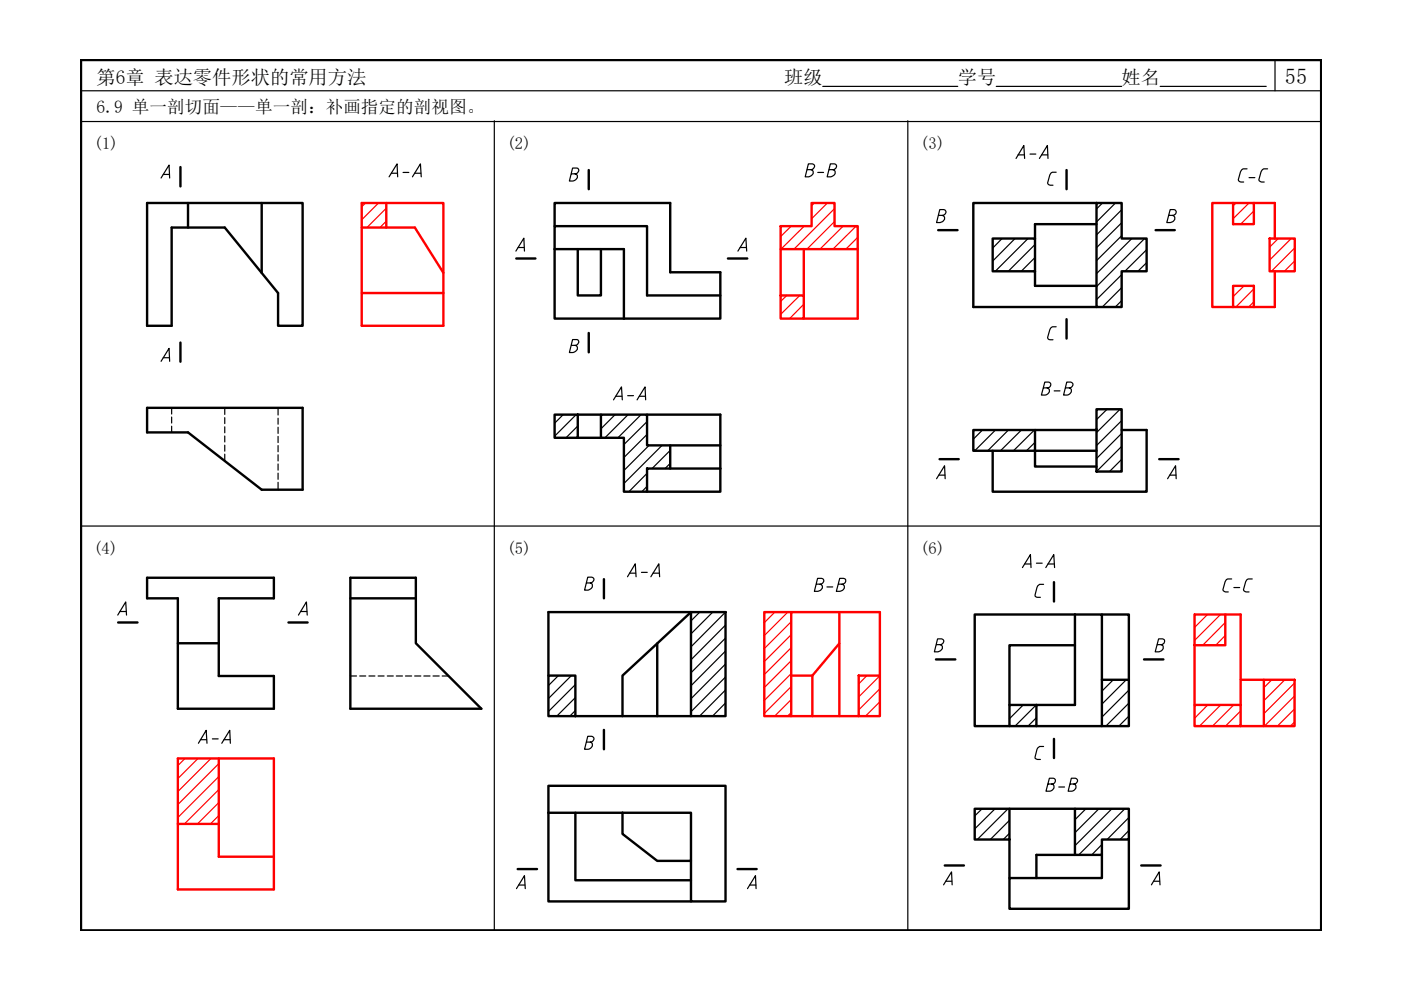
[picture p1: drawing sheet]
<svg xmlns="http://www.w3.org/2000/svg" width="297mm" height="210mm" viewBox="0 0 297 210" stroke-linecap="round" stroke-linejoin="round" font-family="sans-serif">
<!-- layer: 0 -->
<path d="M17.2 12.7h262.9v184.6h-262.9z" fill="none" stroke="#000" stroke-width=".51"/>
<path d="M17.2 19.2h262.9M174.4 18.3h28.7M211.2 18.3h26.6M246 18.3h22.5M270.3 12.7v6.5M17.2 25.8h262.9M104.8 25.8v171.5M192.5 25.8v171.5M17.2 111.5h262.9" fill="none" stroke="#000" stroke-width=".25"/>
<g fill="none" stroke="#000" stroke-width=".51">
<path d="M38.3 35.4v4.1M124.8 36.1v4M226.1 36.1v4M31.2 43h33v26.1h-5.2v-7l-11.3-13.9h-11.3v20.9h-5.2zM39.9 43v5.2M55.5 43v14.9M109.5 54.8h4M117.6 47.9v-4.9h24.5v14.7h10.6v9.8h-20.4M117.6 52.8v-4.9h19.6v14.7h15.5M117.6 52.8v14.7h14.7M117.6 52.8h14.7v14.7M122.5 52.8v9.8h4.9v-9.8"/>
<path d="M154.3 54.8h4.1M198.9 48.8h4.1M219.4 57.5v-6.9h-8.9v6.9h8.9v3.1h13.1M232.5 43h5.3v7.6h5.3v6.9h-5.3v7.6h-5.3zM232.5 43h-26.1v22.1h26.1M232.5 47.5h-13.1v3.1M245 48.8h4.1M38.3 72.6v4.1M124.8 70.6v4.1M226.1 67.7v4.1M31.2 86.5h33v17.3h-8.7l-15.6-12.1h-8.7zM117.6 87.9h4.9v4.9h-4.9z"/>
<path d="M122.5 92.8h4.9M122.5 87.9h4.9M127.4 87.9h9.8v6.5h4.9v4.9h-4.9v5h-4.9v-11.5h-4.9zM137.2 87.9h15.5v11.4M142.1 99.3h10.6M142.1 94.4h10.6M152.7 99.3v5h-15.5M199.2 97.4h4.1M206.4 91.2h13v4.4h-13zM219.4 91.2h13.1M232.5 86.8h5.3v13.2h-5.3zM232.5 95.6h-13.1v3.3h13.1"/>
<path d="M237.8 91.2h5.3v13.1h-32.6v-8.7M245.8 97.4h4.1M25 132h4.2M31.2 122.5h26.9v4.4h-11.7v16.4h11.7v7h-20.4v-23.4h-6.5zM37.7 136.4h8.7M61.2 132h4M74.3 122.5h13.9v13.9l13.9 13.9h-27.8zM74.3 126.9h13.9M128 122.8v4.1M139.3 136.4v15.4h7.2M146.5 129.8h7.3v22h-7.3zM198.4 139.8h4.2"/>
<path d="M223.5 123.4v4.1M227.9 130.3v19.2h-8.2v4.5h-5.7v-4.5h5.7M227.9 136.8h-13.9v12.7M227.9 130.3h5.7v13.8M227.9 130.3h-21.2v23.7h7.3M233.6 130.3h5.7v13.8M242.6 139.8h4.1M116.3 143.2h5.7v8.6h-5.7zM116.3 143.2v-13.4h30.2l-14.5 13.4v8.6M122 151.8h17.3M128 154.8v4.1M219.7 154h13.9"/>
<path d="M223.5 156.7v4M233.6 144.1h5.7v9.9h-5.7zM116.3 172.3h30.2v10.2h-7.2l-7.3-5.7v-4.5M116.3 172.3v-5.7h37.5v24.5h-7.3v-8.6M116.3 172.3v18.8h30.2M122 172.3v14.3h24.5M206.7 171.5h7.3v6.5h-7.3zM214 171.5h13.9M214 178v8.2M227.9 171.5h11.4v6.5h-5.7v3.3h-5.7zM239.3 178v14.7h-25.3v-6.5h19.6v-4.9M109.8 184.3h4.1"/>
<path d="M156.4 184.3h4M200.3 183.5h4.1M227.9 181.3h-8.2v4.9M242 183.5h4.1"/>
</g>
<g fill="none" stroke="#000" stroke-width=".25">
<path d="M34.1 37.7l1.7-2.7 .2 2.7M34.6 37h1.3M121.2 36.9h.9l.3-.2a.63 .63 0 0 0 .1-1l-1.1-.1-.7 2.8a1.48 1.48 0 0 0 1.7-.7v-.5l-.5-.3M223.9 36.5l-1 .1-.3 .5-.5 1.7 .3 .4 .9 .1M109.4 53.2l1.7-2.7 .1 2.7M109.8 52.5h1.3M156.4 53.2l1.7-2.7 .2 2.7M156.9 52.5h1.3M199 45.7h.9a.73 .73 0 0 0 .6-1l-.4-.3h-.9l-.6 2.8a1.61 1.61 0 0 0 1.7-.7v-.5l-.5-.3M212.5 50.6l-2 2M215.2 50.6l-4.7 4.8M218 50.6l-7 6.9"/>
<path d="M219.4 51.8l-5.6 5.7M219.4 54.6l-2.9 2.9M219.4 57.3l-.1 .2M233.8 43l-1.3 1.3M236.5 43l-4 4.1M237.8 44.5l-5.3 5.3M237.8 47.2l-5.3 5.3M237.8 50l-5.3 5.3M237.8 58.2l-5.3 5.3M240 50.6l-7.5 7.4M242.7 50.6l-10.2 10.2M243.1 52.9l-4.6 4.6"/>
<path d="M243.1 55.7l-1.9 1.8M247.8 45.7h1a.62 .62 0 0 0 .6-.6 .62 .62 0 0 0-.5-.7h-.8l-.7 2.8a1.54 1.54 0 0 0 1.7-.7v-.5l-.5-.3M34.1 76.6l1.7-2.7 .2 2.7M34.6 75.8h1.3M121.2 73.2h.9l.3-.1a.63 .63 0 0 0 .1-1.1h-1.1l-.7 2.7a1.54 1.54 0 0 0 1.7-.6v-.5l-.5-.4M223.9 69.3h-.8l-.4 .3-.6 2 .3 .4h.9M237.8 61l-4.1 4.1M237.8 63.7l-1.3 1.4M119.4 87.9l-1.8 1.8M122.2 87.9l-4.6 4.6M122.5 90.3l-2.5 2.5M130.4 87.9l-3 3"/>
<path d="M133.2 87.9l-4.9 4.9M135.9 87.9l-4.9 4.9M137.2 89.4l-4.9 4.9M137.2 92.1l-4.9 4.9M137.6 94.4l-5.3 5.4M140.4 94.4l-8.1 8.1M142.1 95.5l-3.9 3.8M142.1 98.2l-1.1 1.1M208.3 91.2l-1.9 1.9M211.1 91.2l-4.4 4.4M213.8 91.2l-4.4 4.4M216.6 91.2l-4.5 4.4"/>
<path d="M219.3 91.2l-4.4 4.4M219.4 93.8l-1.8 1.8M234.7 86.8l-2.2 2.2M237.5 86.8l-5 4.9M237.8 89.2l-5.3 5.3M237.8 91.9l-5.3 5.3M237.8 94.6l-5.3 5.4M237.8 97.4l-2.6 2.6M137.2 100.4l-3.9 3.9M137.2 103.1l-1.1 1.2M198.6 101.5l1.7-2.8 .1 2.8M199 100.7h1.3"/>
<path d="M247.6 101.5l1.6-2.8 .2 2.8M248 100.7h1.3M25 130.4l1.7-2.8 .1 2.8M25.4 129.7h1.3M63.3 130.4l1.7-2.8 .1 2.8M63.7 129.7h1.4M124.4 123.6h.9a.62 .62 0 0 0 .6-.5 .62 .62 0 0 0-.4-.7h-.9l-.7 2.7a1.51 1.51 0 0 0 1.7-.7v-.4l-.4-.4M148.4 129.8l-1.9 1.8M151.1 129.8l-4.6 4.6M153.8 129.8l-7.3 7.3M153.8 132.5l-7.3 7.4M153.8 135.3l-7.3 7.3"/>
<path d="M153.8 138l-7.3 7.4M198.6 136.7h.9a.75 .75 0 0 0 .5-1l-.4-.2h-.8l-.7 2.7a1.61 1.61 0 0 0 1.7-.7v-.4l-.5-.4M221.3 123.9h-.9l-.4 .3-.6 2 .1 .2 .2 .2h.9M245.4 136.7h.9a.63 .63 0 0 0 .6-.6 .63 .63 0 0 0-.4-.6h-.9l-.7 2.7a1.54 1.54 0 0 0 1.7-.7l-.1-.7-.3-.1M118.4 143.2l-2.1 2.2M121.1 143.2l-4.8 4.9M122 145.1l-5.7 5.8M122 147.9l-3.9 3.9M122 150.7l-1.2 1.1M124.4 157.3h.9a.62 .62 0 0 0 .6-.5 .62 .62 0 0 0-.4-.7h-.9l-.7 2.8a1.37 1.37 0 0 0 1.7-.7v-.5l-.4-.4M153.8 140.8l-7.3 7.4M153.8 143.5l-7.3 7.4"/>
<path d="M153.8 146.3l-5.5 5.5M153.8 149l-2.7 2.8M153.8 151.8h.1M214.2 149.5l-.2 .1M216.9 149.5l-2.9 2.9M219.7 149.5l-4.5 4.5M219.7 152.2l-1.7 1.8M221.3 158.3h-.9l-.4 .3-.6 2 .1 .2 .2 .1 .9 .1M236 144.1l-2.4 2.4M238.8 144.1l-5.2 5.2M239.3 146.3l-5.7 5.7M239.3 149.1l-4.8 4.9"/>
<path d="M239.3 151.8l-2.1 2.2M208.2 171.5l-1.5 1.5M211 171.5l-4.3 4.3M213.7 171.5l-6.5 6.5M214 173.9l-4 4.1M214 176.7l-1.3 1.3M230.2 171.5l-2.3 2.3M233 171.5l-5.1 5.1M233.6 179.1l-2.1 2.2M235.7 171.5l-7.8 7.8M238.5 171.5l-9.8 9.8M239.3 173.3l-4.6 4.7"/>
<path d="M239.3 176.1l-1.8 1.9M109.5 188.4l1.7-2.7 .2 2.7M110 187.6h1.3M158.5 188.4l1.7-2.7 .1 2.7M158.9 187.6h1.4M200.1 187.6l1.6-2.7 .2 2.7M200.5 186.8h1.3M244.1 187.6l1.7-2.7 .1 2.7M244.6 186.8h1.3"/>
</g>
<g fill="none" stroke="#000" stroke-width=".25">
<path d="M36.4 86.5v1.3M36.4 88.4v1.3M36.4 90.4v1.3M47.7 86.5v1.4M47.7 88.5v1.3M47.7 90.5v1.3M47.7 92.4v1.3M47.7 94.4v1.3M47.7 96.3v1.4M59 86.5v1.5M59 88.7v1.2M59 90.6v1.3"/>
<path d="M59 92.5v1.3M59 94.5v1.3M59 96.4v1.3M59 98.4v1.3M59 100.3v1.3M59 102.3v1.5M74.3 143.3h1.3M76.3 143.3h1.2M78.2 143.3h1.3M80.2 143.3h1.2M82.1 143.3h1.3M84 143.3h1.3"/>
<path d="M86 143.3h1.3M87.9 143.3h1.3M89.9 143.3h1.3M91.8 143.3h1.3M93.8 143.3h1.3"/>
</g>
<circle cx="232.5" cy="91.2" r=".25" fill="#000"/>
<!-- layer: 0 -->
<path d="M104.8 25.8h.1M192.5 25.8h.1" fill="none" stroke="#000" stroke-width=".21"/>
<g fill="none" stroke="#f00" stroke-width=".51">
<path d="M76.7 43h17.3v26.1h-17.3zM76.7 48.2h11.3l6 9.7M81.9 43v5.2M165.5 47.9h6.6v-4.9h4.8v4.9h4.9v4.9h-16.3zM165.5 52.8v9.8M170.4 52.8v9.8M181.8 52.8v14.7h-11.4M261.4 43h4.4v4.5h-4.4zM261.4 43h-4.4v22.1h4.4M265.8 43h4.5v7.6M269.2 50.6h5.3v6.9h-5.3zM270.3 57.5v7.6h-4.5"/>
<path d="M76.7 62.1h17.3M165.5 62.6h4.9v4.9h-4.9zM261.4 60.6h4.4v4.5h-4.4zM167.8 129.8v22h-5.8v-22h24.5v13.4M178 129.8v6.6l-5.8 6.8h-4.4M178 136.4v15.4h4.1M253.3 130.3h6.5v6.5h-6.5zM253.3 136.8v12.7M259.8 130.3h3.2v19.2M172.2 143.2v8.6h-4.4M172.2 151.8h5.8M182.1 143.2h4.4v8.6h-4.4z"/>
<path d="M253.3 149.5h9.7v4.5h-9.7zM263 144.1h5M263 154h5M268 144.1h6.5v9.9h-6.5zM37.7 160.8h20.4v27.8h-20.4zM37.7 174.7h8.7M46.4 160.8v20.8h11.7"/>
</g>
<g fill="none" stroke="#f00" stroke-width=".25">
<path d="M77.5 43l-.8 .8M80.2 43l-3.5 3.6M81.9 44.1l-4.1 4.1M81.9 46.9l-1.4 1.3M167.8 47.9l-2.3 2.3M170.5 47.9l-4.9 4.9M172.7 43l-.6 .6M175.4 43l-3.3 3.4M176.9 44.2l-8.6 8.6M176.9 47l-5.8 5.8M178.8 47.9l-5 4.9M181.5 47.9l-4.9 4.9"/>
<path d="M181.8 50.3l-2.4 2.5M262.1 43l-.7 .6M264.8 43l-3.4 3.4M265.8 47.5h.1M265.8 44.7l-2.8 2.8M271 50.6l-1.8 1.8M273.8 50.6l-4.6 4.5M274.5 52.6l-4.9 4.9M274.5 55.3l-2.2 2.2M166.8 62.6l-1.3 1.3M169.6 62.6l-4.1 4.1M170.4 64.5l-3 3"/>
<path d="M170.4 67.3l-.2 .2M263.8 60.6l-2.4 2.3M265.8 61.2l-3.8 3.9M265.8 64l-1.1 1.1M164.3 129.8l-2.3 2.2M167 129.8l-5 5M167.8 131.8l-5.8 5.7M167.8 134.6l-5.8 5.7M167.8 137.3l-5.8 5.7M253.3 130.3h.1M256 130.3l-2.7 2.7M258.8 130.3l-5.5 5.5"/>
<path d="M259.8 132l-4.8 4.8M259.8 134.7l-2 2.1M167.8 140.1l-5.8 5.7M167.8 142.8l-5.8 5.7M167.8 145.6l-5.8 5.7M167.8 148.3l-3.6 3.5M167.8 151.1l-.8 .7M183.8 143.2l-1.7 1.8M186.5 143.3l-4.4 4.5M186.5 146l-4.4 4.5M186.5 148.8l-3 3M186.5 151.5l-.2 .3"/>
<path d="M253.3 149.5h.1M256.1 149.5l-2.8 2.8M258.8 149.5l-4.5 4.5M261.6 149.5l-4.5 4.5M263 150.7l-3.2 3.3M263 153.5l-.4 .5M269.6 144.1l-1.6 1.7M272.4 144.1l-4.4 4.5M274.5 144.8l-6.5 6.5M274.5 147.6l-6.4 6.4M274.5 150.3l-3.7 3.7M274.5 153.1l-.9 .9"/>
<path d="M39.2 160.8l-1.5 1.5M42 160.8l-4.3 4.3M44.7 160.8l-7 7M46.4 161.9l-8.7 8.7M46.4 164.7l-8.7 8.6M46.4 167.4l-7.3 7.3M46.4 170.2l-4.5 4.5M46.4 172.9l-1.8 1.8"/>
</g>
<g font-size="6.2">
<text x="214.5" y="34.9">A-A</text>
<text x="81.5" y="38.8">A-A</text>
<text x="169.7" y="38.8">B-B</text>
<text x="261.8" y="39.9">C-C</text>
<text x="129.1" y="86.1">A-A</text>
<text x="219.8" y="85">B-B</text>
<text x="132.3" y="123.5">A-A</text>
<text x="215.9" y="121.7">A-A</text>
<text x="171.8" y="126.6">B-B</text>
<text x="258.2" y="126.6">C-C</text>
<text x="41.3" y="158.8">A-A</text>
<text x="220.8" y="169">B-B</text>
</g>
<text font-size="4.7" x="272.4" y="17.7">55</text>
<g font-size="4.1">
<text x="20.5" y="17.7">第6章 表达零件形状的常用方法</text>
<text x="166.3" y="17.7">班级</text>
<text x="203.1" y="17.7">学号</text>
<text x="237.8" y="17.7">姓名</text>
</g>
<text font-size="3.7" x="20.5" y="23.9">6.9 单一剖切面——单一剖：补画指定的剖视图。</text>
<g font-size="3.5">
<text x="19.9" y="31.7">(1)</text>
<text x="107.4" y="31.7">(2)</text>
<text x="195.1" y="31.7">(3)</text>
<text x="19.8" y="117.4">(4)</text>
<text x="107.4" y="117.4">(5)</text>
<text x="195.1" y="117.4">(6)</text>
</g>
</svg>
